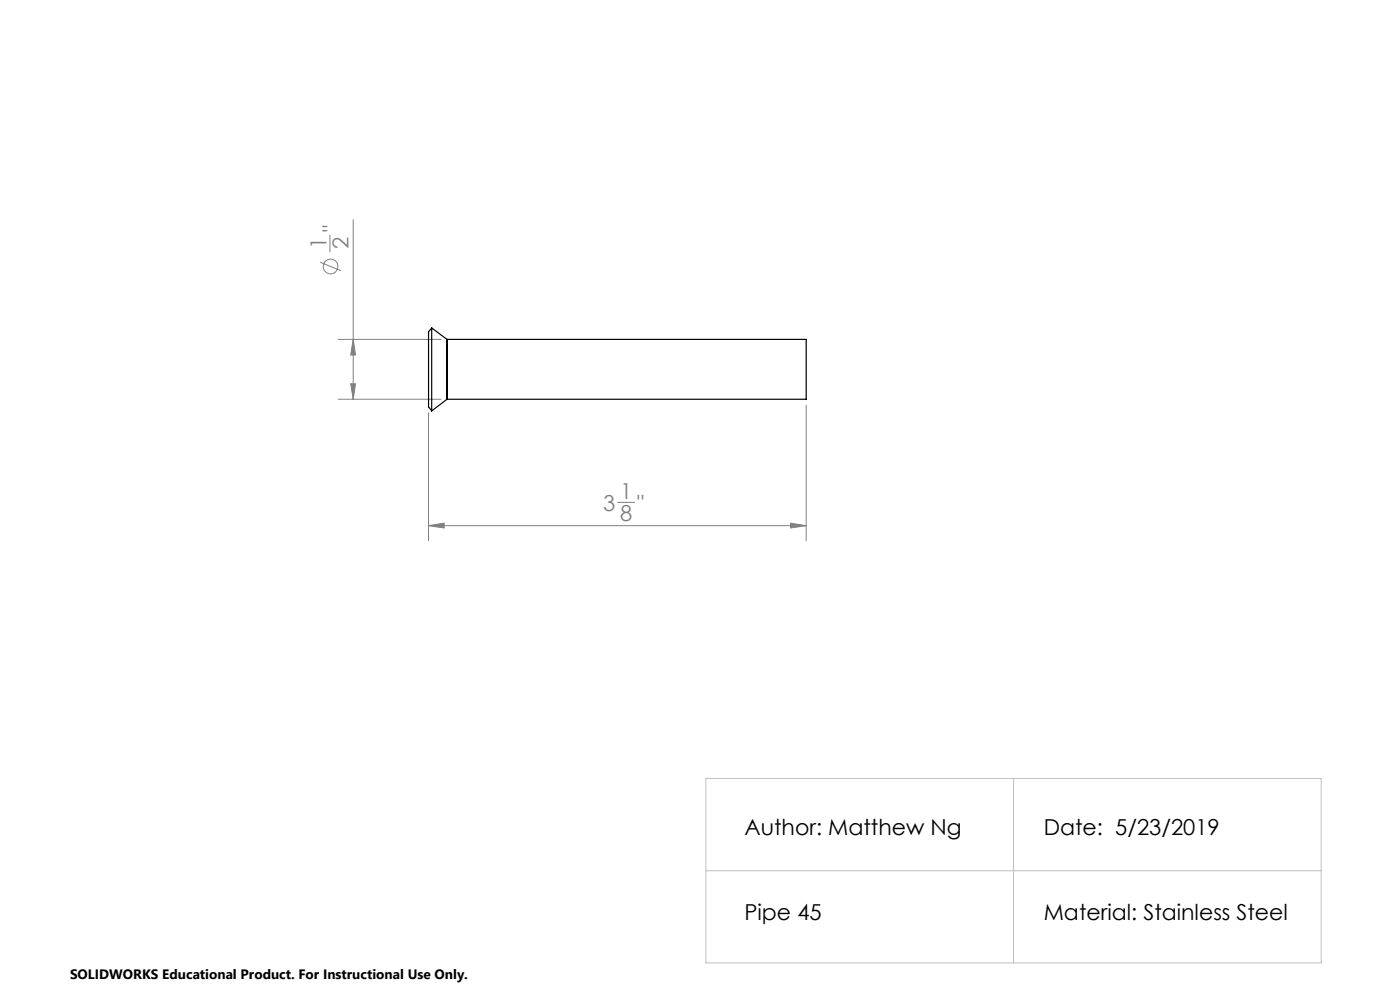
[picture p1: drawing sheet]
<svg xmlns="http://www.w3.org/2000/svg" width="297mm" height="210mm" viewBox="0 0 297 210" stroke-linecap="round" stroke-linejoin="round" font-family="sans-serif">
<g fill="none" stroke="#808080" stroke-width=".21">
<path d="M67.9 55.6l4.5 1.8M70 49.8v3.6M74.9 46.6v38.1M71.8 72h21.8M74.9 72l.5 3.3h-1zM71.8 84.7h21.8M74.4 81.4h1l-.5 3.3zM90.9 87.6v27.1M171 86v28.7M90.9 111.5l3.3-.5v1zM90.9 111.5h80.1M131 106.6h3.6"/>
<path d="M167.7 111l3.3 .5-3.3 .5z"/>
<circle cx="70.1" cy="56.5" r="1.55"/>
</g>
<path d="M149.8 165.1h130.5v39.1h-130.5zM215 165.1v39.1M149.8 184.7h130.5" fill="none" stroke="#c0c0c0" stroke-width=".21"/>
<g fill="#808080">
<path d="M167.7 111l3.3 .5-3.3 .5zM90.9 111.5l3.3-.5v1z"/>
<path d="M74.9 72l.5 3.3h-1zM74.4 81.4h1l-.5 3.3z"/>
</g>
<path d="M91.6 69.6v17.6M91.6 69.6l-.7 .8v15.9l.7 .9M91.6 69.6l3.2 2.4M94.8 72h76.2v12.7h-76.2M94.8 72v12.7M94.8 84.7l-3.2 2.5" fill="none" stroke="#000" stroke-width=".25"/>
<g font-size="4.7" fill="#808080">
<text x="69.3" y="52.9" transform="rotate(-90 69.3 52.9)">1</text>
<text x="71.9" y="49.3" transform="rotate(-90 71.9 49.3)">&quot;</text>
<text x="73.9" y="52.9" transform="rotate(-90 73.9 52.9)">2</text>
<text x="131.5" y="105.8">1</text>
<text x="127.9" y="108.4">3</text>
<text x="131.5" y="110.5">8</text>
<text x="135.2" y="108.4">&quot;</text>
</g>
<g font-size="4.7">
<text x="157.9" y="177.1">Author: Matthew Ng</text>
<text x="221.4" y="177.1">Date: 5/23/2019</text>
<text x="157.9" y="195.2">Pipe 45</text>
<text x="221.4" y="195.2">Material: Stainless Steel</text>
</g>
<text font-size="2.9" x="14.9" y="207.6">SOLIDWORKS Educational Product. For Instructional Use Only.</text>
</svg>
